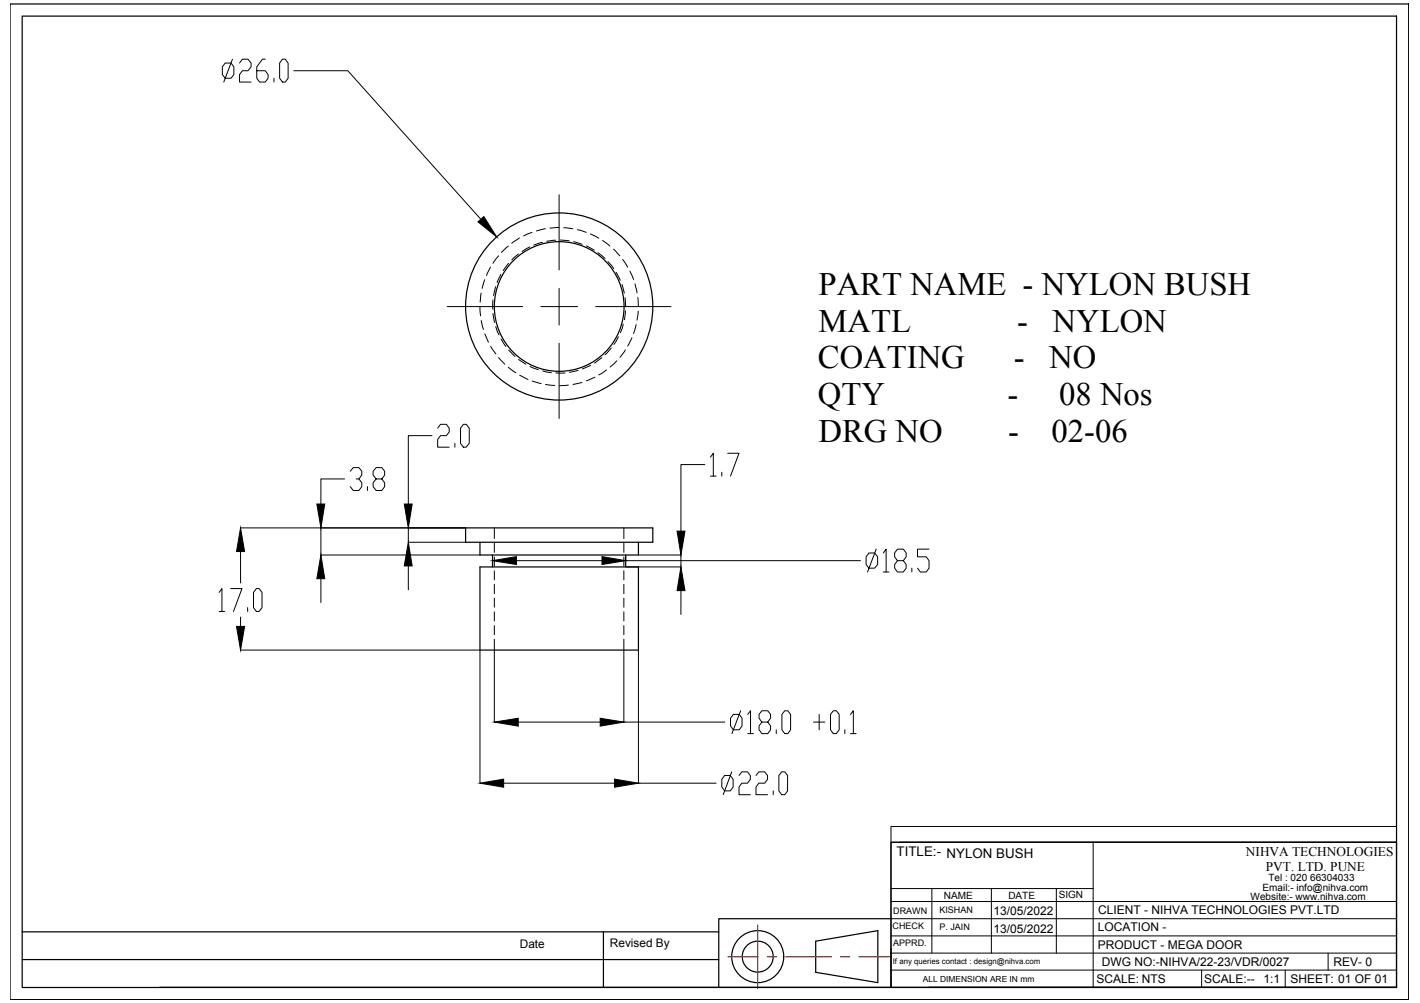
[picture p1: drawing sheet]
<svg xmlns="http://www.w3.org/2000/svg" width="297mm" height="210mm" viewBox="0 0 297 210" stroke-linecap="round" stroke-linejoin="round" font-family="sans-serif">
<!-- layer: 0 -->
<g fill="none" stroke="#000" stroke-width=".25">
<path d="M2.1 .8h292.6v208.4h-292.6zM4.6 3.4h287.5v203.3h-287.5zM97.4 110.5h39.2v3h-39.2zM100.4 118.6h33.1v17.4h-33.1zM100.4 113.5v2.6h33.1v-2.6M103 116.1v2.5M130.9 116.1v2.5M186.4 176.3h105.7v30.3h-105.7zM4.6 195h145.8M126.2 195v11.7M170.6 197l13-2.2v10.8l-13-2.1zM186.4 192.3h-36v14.3h-117"/>
<path d="M4.6 200.8h145.8M150.4 206.6h36M194.3 206.6h97.8"/>
<circle cx="117" cy="64.1" r="19.6"/>
<circle cx="117" cy="64.1" r="13.6"/>
<circle cx="158.5" cy="200.2" r="5.4"/>
<circle cx="158.5" cy="200.2" r="3.2"/>
</g>
<g fill="none" stroke="#000" stroke-width=".21">
<path d="M47.1 13.2h1.2l.6 .8v1.6l-.6 .8h-1.2l-.6-.8v-1.6zM48.6 12.4l-1.8 4.8M50.1 13.2l.6-.8h1.2l.6 .8v.8l-.6 .8h-1.2l-.6 .8v1.6h2.4M55.5 12.4h-.6l-1.2 1.6v2.4l.6 .8h1.2l.6-.8v-.8l-.6-.8h-1.8M57.3 16.4v.8M59.1 12.4h.6l.6 .8v3.2l-.6 .8h-.6l-.6-.8v-3.2zM61.5 14.8h11.3l27.8 31.1M101.4 58.5l-.5 1.9M102.6 55.9l-.8 1.7M104.3 53.5l-1.2 1.6M104.8 57.4l-.8 1.7M106.3 51.5l-1.4 1.3"/>
<path d="M106.4 55.1l-1.1 1.5M108.4 53.2l-1.4 1.2M108.7 49.8l-1.7 1.1M110.8 51.7l-1.6 .9M111.3 48.6l-1.8 .8M113.5 50.7l-1.8 .6M114.1 47.9l-1.9 .4M116.2 50.3l-1.8 .2M117 47.6l-2 .1M117 40.8v15.7M117.2 50.2l1.9 .2M117.9 47.7l1.9 .2"/>
<path d="M120 50.6l1.8 .5M120.8 48.1l1.8 .5M122.7 51.5l1.6 .9M123.5 49l1.8 .9M125.1 52.9l1.5 1.2M126.1 50.3l1.5 1.2M127.2 54.8l1.2 1.4M128.3 52.1l1.4 1.4M128.9 57l.8 1.7M130.1 59.5l.5 1.9M130.2 54.3l1.1 1.6M131.8 56.8l.7 1.7"/>
<path d="M132.8 59.4l.5 1.9M93.5 64.2h15.8M100.4 64.2l.1 1.9M100.7 61.3l-.3 1.9M100.7 67.1l.4 1.8M101.4 69.9l.8 1.7M102.6 72.5l1.1 1.6M103.1 62.8v1.9M103.1 65.6l.3 1.9M103.7 60l-.5 1.8M103.7 68.4l.7 1.7M104.3 74.8l1.3 1.4"/>
<path d="M104.8 70.9l1 1.6M106.3 76.9l1.6 1.1M106.4 73.3l1.3 1.3M108.5 75.2l1.5 1M108.7 78.5l1.7 .9M110.9 76.7l1.7 .7M111.3 79.7l1.9 .6M113.5 77.6l1.8 .4M116.3 78h1.9M117 60.4v3.8h-3.9M117 71.8v15.8M120.8 64.2h-3.8v3.8"/>
<path d="M120.9 77.5l-1.8 .4M123.6 76.4l-1.8 .8M124.4 78.9l-1.7 .8M124.6 64.2h15.8M125.9 74.9l-1.5 1.1M126.9 77.4l-1.6 1.1M127.9 72.8l-1.3 1.4M129 75.5l-1.4 1.3M129.4 70.5l-1 1.6M130.4 67.8l-.6 1.8M130.8 62.3l.1 1.9M130.8 73.2l-1.1 1.6"/>
<path d="M130.8 65.1l-.2 1.8M132.2 70.7l-.9 1.7M133.1 67.9l-.6 1.9M133.4 62.3l.1 1.9M133.5 65.1l-.2 1.9M73.3 98.6l.6-.7h1.2l.6 .7v.8l-.6 .8h-.6M90.4 91.2h-5v14.3M91.6 89.6l.5-.8h1.3l.6 .8v.8l-.6 .8h-1.3l-.5 .8v1.6h2.4M95.2 92.8v.8M96.9 88.8h.6l.7 .8v3.2l-.7 .8h-.6l-.6-.8v-3.2zM114.1 80.5l1.9 .2M118.9 80.6l-1.9 .1"/>
<path d="M121.7 80l-1.8 .5M147.4 97.2h-5v14M148.6 95.7l.6-.8v4.7M148.6 99.6h1.2M151 98.8v.8M152.2 94.9h2.4l-1.8 4.7M50.3 110.5h47M50.3 115.4v6.6M67.1 110.5v5.6h33.2M72.1 100.2h-5v5.3M75.1 100.2l.6 .8v.8l-.6 .8h-1.2l-.6-.8M76.9 101.8v.8"/>
<path d="M78.7 100.2l-.7-.8v-.8l.7-.7h1.2l.6 .7v.8l-.6 .8h-1.2l-.7 .8v.8l.7 .8h1.2l.6-.8v-.8l-.6-.8M85.4 110.5v3h11.9M85.4 118.4v5M103 116.2v1.1M103.4 110.5v2.2M103.4 113.7v1.9M103.4 116.6v1.9M103.4 119.5v1.9M108 117.3h17.9M130.5 110.5v2.2M130.5 113.7v1.9M130.5 116.6v1.9"/>
<path d="M130.5 119.5v1.9M130.9 116.2v1.1h49.1M133.6 116.1h8.8v2.5h-11.4M181.8 115.7h1.2l.6 .8v1.6l-.6 .8h-1.2l-.6-.8v-1.6zM183.3 114.9l-1.8 4.8M184.8 115.7l.6-.8v4.8M184.8 119.7h1.2M187.7 117.3l-.6-.8v-.8l.6-.8h1.3l.6 .8v.8l-.6 .8h-1.3l-.6 .8v.8l.6 .8h1.3l.6-.8v-.8l-.6-.8M190.7 118.9v.8M194.3 114.9h-2.4v1.6h1.8l.6 .8v1.6l-.6 .8h-1.2l-.6-.8M45.8 124l.6-.8v4.8M45.8 128h1.2"/>
<path d="M48.2 123.2h2.4l-1.8 4.8M50.3 136h50M50.3 129.1v2M51.8 127.2v.8M53.6 123.2h.6l.6 .8v3.2l-.6 .8h-.6l-.6-.8v-3.2zM67.1 121.1v5M100.4 136.2v27.7M103.4 122.3v1.9M103.4 125.2v1.9M103.4 128v1.9M103.4 130.9v1.9M103.4 133.8v2.2"/>
<path d="M103.4 136.2v14.9M130.5 122.3v1.9M130.5 125.2v1.9M130.5 128v1.9M130.5 130.9v1.9M130.5 133.8v2.2M130.5 136.2v14.9h21.1M133.5 136.2v27.7h16.3M142.4 123.6v5M108.4 151.1h17.1M153.4 149.5h1.2l.6 .8v1.6l-.6 .8h-1.2l-.6-.8v-1.6zM154.9 148.7l-1.8 4.8"/>
<path d="M156.4 149.5l.6-.8v4.8M156.4 153.5h1.2M159.4 151.1l-.6-.8v-.8l.6-.8h1.2l.6 .8v.8l-.6 .8h-1.2l-.6 .8v.8l.6 .8h1.2l.6-.8v-.8l-.6-.8M162.4 152.7v.8M164.2 148.7h.6l.6 .8v3.2l-.6 .8h-.6l-.6-.8v-3.2zM170.2 151.1h2.3M171.4 149.5v3.2M174.3 148.7h.6l.6 .8v3.2l-.6 .8h-.6l-.6-.8v-3.2zM176.7 152.7v.8M177.9 149.5l.6-.8v4.8M177.9 153.5h1.2M105.4 163.9h23.2"/>
<path d="M151.6 162.3h1.2l.6 .8v1.6l-.6 .8h-1.2l-.6-.8v-1.6zM153.1 161.5l-1.8 4.8M154.6 162.3l.6-.8h1.2l.6 .8v.8l-.6 .8h-1.2l-.6 .8v1.6h2.4M158.1 162.3l.6-.8h1.3l.6 .8v.8l-.6 .8h-1.3l-.6 .8v1.6h2.5M161.7 165.5v.8M163.5 161.5h.7l.5 .8v3.2l-.5 .8h-.7l-.6-.8v-3.2zM186.4 173h105.7v3.3h-105.7zM186.4 176.3v30.3M188.2 176.3h103.9M228.7 176.3v30.3M186.4 199.5h105.7M186.4 195.9h105.7"/>
<path d="M186.4 192.3h105.7M186.4 188.7h105.7M186.4 186h42.3M194.9 186v13.5M207.4 186v13.5M221 186v13.5M277.8 199.5v3.5M186.4 203h105.7M251.4 203v3.6M268.8 203v3.6"/>
</g>
<g fill="#000" stroke="#000" stroke-width=".21">
<path d="M100 46.4l1.2-1.1 2.7 4.3zM50.3 110.5l.9 4.9h-1.7zM66.3 105.5h1.6l-.8 5zM85.4 113.5l.8 4.9h-1.6zM84.6 105.5h1.6l-.8 5zM103 117.3l5-.8v1.6zM125.9 116.5l5 .8-5 .8zM141.6 111.2h1.7l-.9 4.9zM49.5 131.1h1.7l-.9 4.9zM67.1 116.1l.8 5h-1.6zM142.4 118.6l.9 5h-1.7zM103.4 151.1l5-.8v1.7z"/>
<path d="M125.5 150.3l5 .8-5 .9zM100.4 163.9l5-.8v1.6zM128.6 163.1l4.9 .8-4.9 .8z"/>
</g>
<path d="M158.5 193.6v13.3M152.3 200.2h6.3M160.5 200.2h2M164.4 200.2h9.5M175.8 200.2h1.9M179.6 200.2h6.4" fill="none" stroke="#f00" stroke-width=".25"/>
<g font-size="6.8">
<text x="171.2" y="61.7">PART NAME - NYLON BUSH</text>
<text x="171.2" y="69.4">MATL</text>
<text x="212.8" y="69.4">-</text>
<text x="220.2" y="69.4">NYLON</text>
<text x="171.1" y="77.1">COATING</text>
<text x="212.1" y="77.1">-</text>
<text x="219.5" y="77.1">NO</text>
<text x="171.1" y="84.8">QTY</text>
<text x="210.8" y="84.8">-</text>
<text x="221.6" y="84.8">08 Nos</text>
<text x="171.2" y="92.5">DRG NO</text>
<text x="210.9" y="92.5">-</text>
<text x="220" y="92.5">02-06</text>
</g>
<g font-size="2.8">
<text x="187.6" y="179.2">TITLE:- NYLON BUSH</text>
<text x="260.6" y="179.1">NIHVA TECHNOLOGIES</text>
<text x="264.8" y="182.3">PVT. LTD. PUNE</text>
</g>
<g font-size="2.5">
<text x="207.8" y="191.6">13/05/2022</text>
<text x="229.7" y="191.3">CLIENT - NIHVA TECHNOLOGIES PVT.LTD</text>
<text x="207.8" y="195.2">13/05/2022</text>
<text x="229.6" y="194.9">LOCATION -</text>
<text x="108.7" y="198.5">Date</text>
<text x="127.6" y="198.2">Revised By</text>
<text x="229.6" y="198.5">PRODUCT - MEGA DOOR</text>
<text x="230.5" y="202.1">DWG NO:-NIHVA/22-23/VDR/0027</text>
<text x="279" y="202.1">REV- 0</text>
<text x="229.3" y="205.7">SCALE: NTS</text>
<text x="251.9" y="205.7">SCALE:--</text>
<text x="264.3" y="205.7">1:1</text>
<text x="269.9" y="205.7">SHEET: 01 OF 01</text>
</g>
<g font-size="2.1">
<text x="265.3" y="184.4">Tel : 020 66304033</text>
<text x="197.4" y="188.1">NAME</text>
<text x="210.9" y="188.2">DATE</text>
<text x="221.5" y="188">SIGN</text>
<text x="261.6" y="188.4">Website:- www.nihva.com</text>
<text x="264.1" y="186.5">Email:- info@nihva.com</text>
</g>
<g font-size="1.9">
<text x="186.8" y="191.2">DRAWN</text>
<text x="196.5" y="191.1">KISHAN</text>
<text x="186.7" y="194.4">CHECK</text>
<text x="186.8" y="198">APPRD.</text>
<text x="196.5" y="194.7">P. JAIN</text>
</g>
<text font-size="1.8" x="193" y="205.4">ALL DIMENSION ARE IN mm</text>
<text font-size="1.6" x="186.8" y="201.7">If any queries contact : design@nihva.com</text>
</svg>
